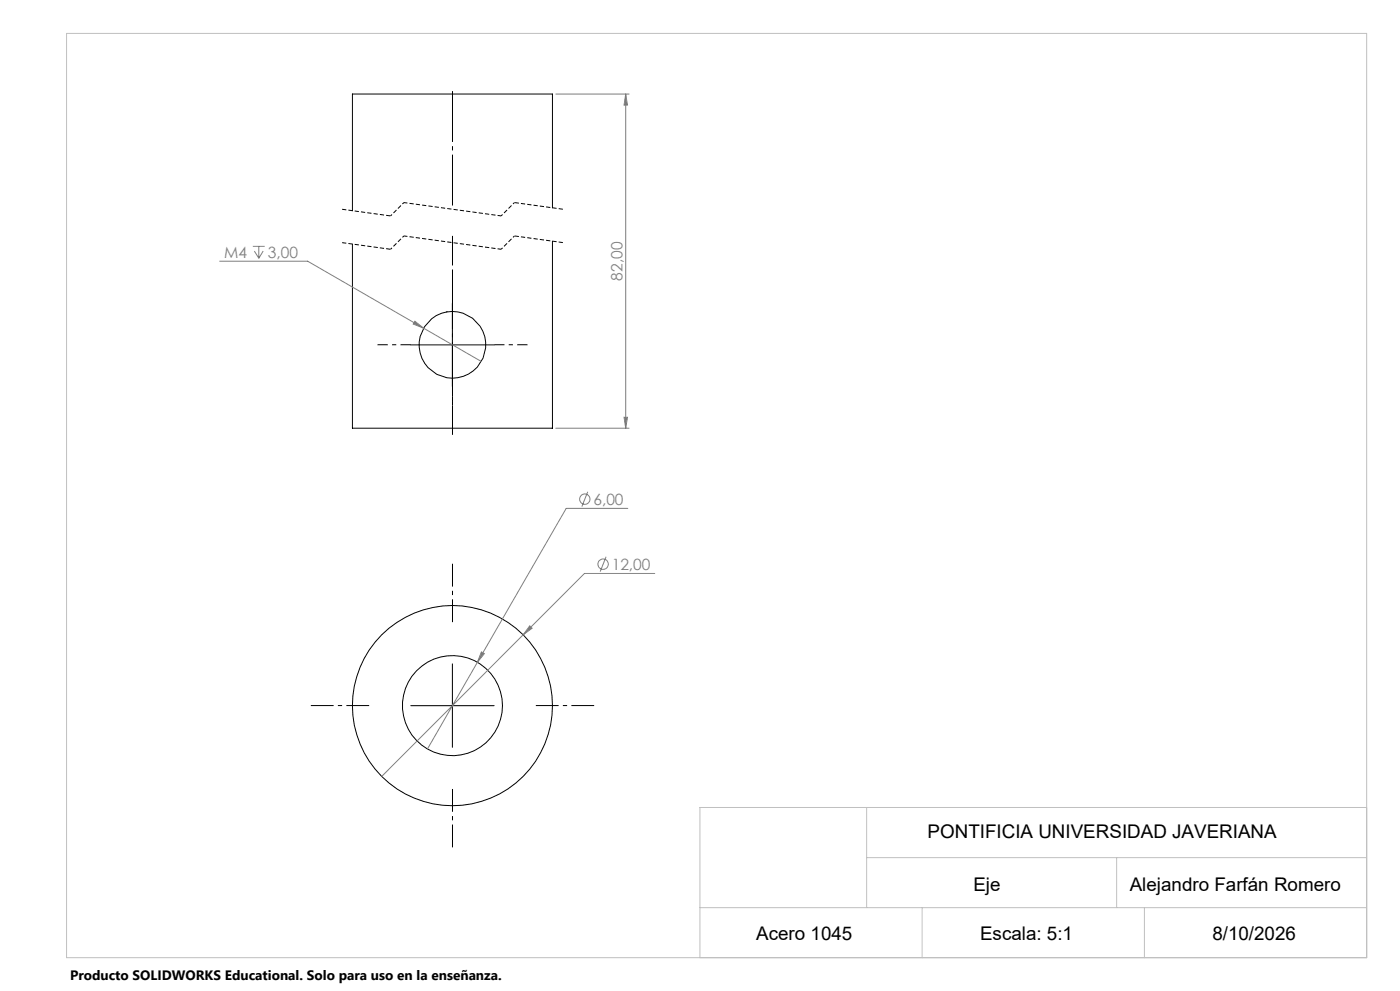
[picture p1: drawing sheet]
<svg xmlns="http://www.w3.org/2000/svg" width="420mm" height="297mm" viewBox="0 0 420 297" stroke-linecap="round" stroke-linejoin="round" font-family="sans-serif">
<path d="M20 10h390v277h-390zM260 257h150M260 242v30M335 257v15M410 242h-200v45M210 272h200M276.6 272v15M343.3 272v15" fill="none" stroke="#c0c0c0" stroke-width=".3"/>
<g fill="none" stroke="#000" stroke-width=".3">
<path d="M165.7 62.3v-34.1h-60v35M165.7 72.3v56h-60v-55.1M135.7 90.8v25M123.2 103.4h25M135.7 199v25M123.2 211.5h25"/>
<circle cx="135.7" cy="103.3" r="10"/>
<circle cx="135.7" cy="211.5" r="15"/>
<circle cx="135.7" cy="211.5" r="30"/>
</g>
<g fill="none" stroke="#808080" stroke-width=".3">
<path d="M166.7 28.2h22M187.7 28.2l.5 3.3h-1zM187.7 28.2v100.1M65.9 78.3h26.4l52.1 30M75.8 73.8h3.6M76.3 75.2l1.3 2.2M77.6 73.8v3.6M79 75.2l-1.4 2.2M124.5 96.3l2.6 2.1-3.1-1.3zM166.7 128.3h22M187.2 125.1h1l-.5 3.2zM176.3 147.4l-1.7 4.4"/>
<path d="M188.3 152.4h-18.4l-26.7 46.1M181.8 166.9l-1.7 4.4M196.4 171.9h-21.1l-60.8 60.8M143.2 198.5l-15 26M144.4 195.4l.9 .5-2.1 2.6zM158.9 187.6l.7 .7-2.6 1.9z"/>
<circle cx="175.4" cy="149.6" r="1.55"/>
<circle cx="180.9" cy="169.1" r="1.55"/>
</g>
<path d="M135.7 186.5v-17.5M110.7 211.5h-17.5M160.7 211.5h17.5M135.7 236.5v17.5" fill="none" stroke="#000" stroke-width=".3" stroke-dasharray="15.2 1.3 1.3 1.3" stroke-dashoffset="8.4" stroke-linecap="butt"/>
<path d="M135.7 90.8v-10M123.2 103.3h-10M135.7 115.8v10M148.2 103.3h10" fill="none" stroke="#000" stroke-width=".3" stroke-dasharray="15.2 1.3 1.3 1.3" stroke-dashoffset="12.1" stroke-linecap="butt"/>
<path d="M135.7 130.3v-59.6" fill="none" stroke="#000" stroke-width=".3" stroke-dasharray="15.2 1.3 1.3 1.3" stroke-dashoffset="6.4" stroke-linecap="butt"/>
<path d="M135.7 62.7v-36.5" fill="none" stroke="#000" stroke-width=".3" stroke-dasharray="15.2 1.3 1.3 1.3" stroke-dashoffset="-1.1" stroke-linecap="butt"/>
<path d="M117.2 74.7l-14.6-2M117.2 64.7l-14.6-2M168.9 72.7l-14.6-2M168.9 62.7l-14.6-2" fill="none" stroke="#000" stroke-width=".3" stroke-dasharray="1.3 .6" stroke-dashoffset="-.1" stroke-linecap="butt"/>
<path d="M121.2 70.7l-4 4M121.2 60.7l-4 4M154.3 70.7l-4 4M154.3 60.7l-4 4" fill="none" stroke="#000" stroke-width=".3" stroke-dasharray="1.3 .6" stroke-dashoffset=".7" stroke-linecap="butt"/>
<path d="M150.3 74.7l-29.1-4M150.3 64.7l-29.1-4" fill="none" stroke="#000" stroke-width=".3" stroke-dasharray="1.3 .6" stroke-dashoffset=".2" stroke-linecap="butt"/>
<g fill="#808080">
<path d="M158.9 187.6l-1.9 2.6 2.6-1.9zM144.4 195.4l-1.2 3.1 2.1-2.6zM124.5 96.3l-.5 .8 3.1 1.3z"/>
<path d="M187.2 125.1h1l-.5 3.2zM187.7 28.2l.5 3.3h-1z"/>
</g>
<g font-size="5.6">
<text x="278.3" y="251.1">PONTIFICIA UNIVERSIDAD JAVERIANA</text>
<text x="292" y="267">Eje</text>
<text x="338.9" y="267">Alejandro Farfán Romero</text>
<text x="226.9" y="281.8">Acero 1045</text>
<text x="294" y="281.8">Escala: 5:1</text>
<text x="363.7" y="281.8">8/10/2026</text>
</g>
<g font-size="4.7" fill="#808080">
<text x="67.2" y="77.2">M4</text>
<text x="80.4" y="77.2">3,00</text>
<text x="186.7" y="84.1" transform="rotate(-90 186.7 84.1)">82,00</text>
<text x="178" y="151.3">6,00</text>
<text x="183.5" y="170.8">12,00</text>
</g>
<text font-size="4.1" x="21" y="293.7">Producto SOLIDWORKS Educational. Solo para uso en la enseñanza.</text>
</svg>
